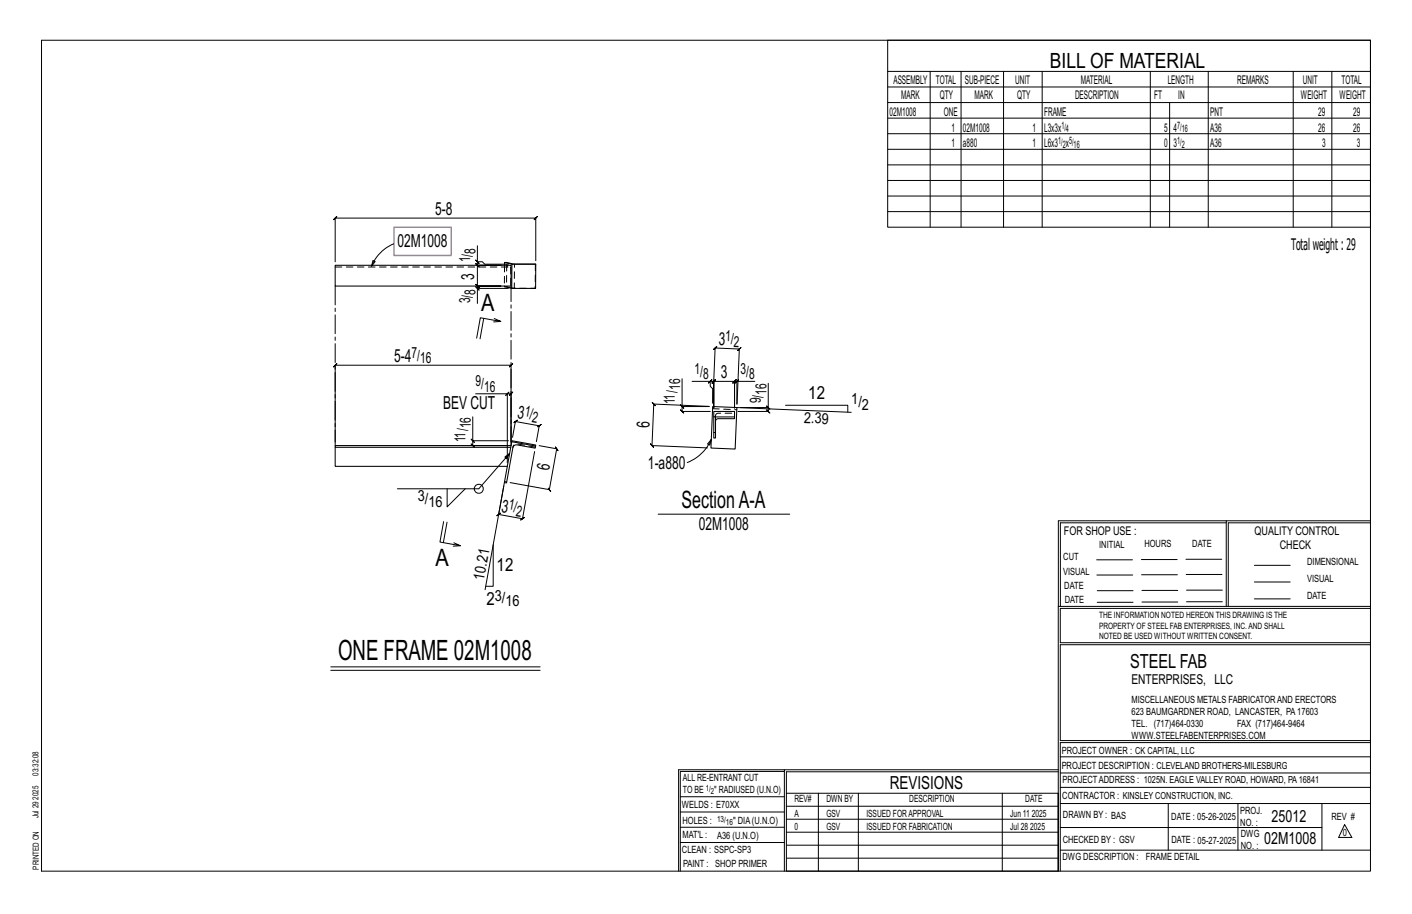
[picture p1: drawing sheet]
<svg xmlns="http://www.w3.org/2000/svg" width="432mm" height="279mm" viewBox="0 0 432 279" stroke-linecap="round" stroke-linejoin="round" font-family="sans-serif">
<g fill="none" stroke="#000" stroke-width=".31">
<path d="M12.7 12.3h406.4v254h-406.4zM271.5 12.3h147.6v57.2h-147.6zM271.5 21.8h147.6M271.5 26.6h147.6M271.5 31.4h147.6M271.5 36.1h147.6M284.5 21.8v47.7M293.9 21.8v47.7M306.9 21.8v47.7M318.7 21.8v47.7M351.8 21.8v47.7M357.7 31.4v38.1"/>
<path d="M369.5 21.8v47.7M395.5 21.8v47.7M407.3 21.8v47.7M271.5 40.9h147.6M271.5 45.6h147.6M271.5 50.4h147.6M271.5 55.2h147.6M271.5 59.9h147.6M114.1 79.6l.6 .4-1.1 1.4zM120.4 74.5a12.5 12.5 0 0 0-6.8 6.9M145.5 79.5l1 1zM146 75.1v4.9h1.5l.7 .8h7.3"/>
<path d="M163.8 79.7v-13l.5-.5-1 1 .5-.5h-61.3l.5-.5-1 1 .5-.5v13.3M271.5 64.7h147.6M145.5 87.7l1 1zM146 80v1.1l-.5-.5 1 1-.5-.5h7.2h-7.2l-.5-.5 1 1-.5-.5v6.3l-.5-.5 1 1-.5-.5h7.2h-7.2l-.5-.5 1 1-.5-.5v.8M147.9 97.3l-1.1 6.3M151.1 97.4l2 .9-6.2-1.2-1.1 6.3M153.1 98.3l-2.1 .1M155.4 88.2h-9.4v4.6M155.6 119.9l-1 1zM208.6 115.8v8.5h8.3M211.6 116.6h5.6v1.5l.7 .7 .1 4.4 .7-16.8-.5 .5 1-1-.5 .5 7.4 .3-.5 .5 1-1-.5 .5-.7 16.8-.1-6.9h5.5M217.2 116.6h1.1l-.5 .5 1-1-.5 .5v8.1v-8.1l-.5 .5 1-1-.5 .5h6.3l-.5 .5 1-1-.5 .5v8.1v-8.1l-.5 .5 1-1-.5 .5h.7"/>
<path d="M217.7 116.1l-1 1zM225.3 116.6l.5-.5-1 1zM234.9 117.2v7.4h-8.5M144.1 134.2l1 1zM144.6 127.4v7.3h10.9M144.6 134.7v1.5l-.5-.5 1 1-.5-.5h10.6M145.5 120.4h9.6v21.1M155.1 120.4h1.2l-.5 .5 1-1-.5 .5v14.8v-23.6l.5-.5-1 1 .5-.5h-53.8l.5-.5-1 1 .5-.5v23.6M155.8 138.6l-1.4 1.1 .6 .5 .8-1.6-9.4 10.8h-24.9M156.7 133.7l.9-4.8-.6 .4 1.2-.9-.6 .5 7.3 1.3-.6 .4 1.2-.8-.6 .4-.9 4.8M163.5 138l-3.7 20.6 .6-.4-1.2 .8 .6-.4-7.3-1.3 .6-.4-1.2 .8 .6-.4 1.6-8.7M164.9 136.2l5.3 1-.4-.6 .8 1.2-.4-.6-2.2 12.5-.4-.6 .8 1.2-.4-.6-12-2.2"/>
<path d="M208.1 123.8l1 1zM208.6 124.3v1.5l-.5-.5 1 1-.5-.5h8.6M216.9 124.2l-17-.7-.5-.5 1 1-.5-.5-.5 12.7-.5-.5 1 1-.5-.5 17 .7M217.5 134.3l-.5 1.8-.6-.4zM217.5 134.3a13.3 13.3 0 0 1-7.3 7.1M225.3 124.6l35 1.4M234.4 124.1l1 1zM234.9 124.6v1.2l-.5-.5 1 1-.5-.5h-9.2M240.2 123.9h19.1v2.1M135.7 159.4l-1.2 6.3 6.3 1.1-2-.9M136.7 159.6l-1.1 6.3M136.7 149.4v5.5l5.6-5.5"/>
<path d="M154.3 147.2l-6 33.1M201.3 157.2h40.2M375 159.8h-50.7v25.6M375 159.2h-51.3l-.1 107.1M419.1 159.2h-44.1v26.2M419.1 159.8h-43.5v25.6M140.8 166.8l-2.2 .2M150.8 166.5v12.7h-2.3M335.4 171.1h10.9M335.4 175.8h11M349 171h11M349.1 175.7h11"/>
<path d="M362.7 171h10.9M362.7 175.6h11M383.6 172.8h11M383.6 177.9h11M323.7 185.4h95.4M335.5 184.1h11M335.5 180.6h11M349.2 184h11M349.2 180.5h11M362.9 180.4h10.9M362.9 184h10.9M383.6 183.1h11"/>
<path d="M419.1 186h-94.9v10.5h94.9M419.1 197.1h-94.9v29.3h94.9v.6h-94.9v39.3M101.2 203.9h64M101.2 204.9h64M239.9 235.8h-31.9v30.5M239.9 235.3h-32.4v31M323.6 235.3h-83.7v31M323.6 235.9h-83.1v6.6M324.2 236.3h94.9M324.2 231.4h94.9M208 252.9h31.9M208 257.5h31.9"/>
<path d="M208 243.6h31.9M208 248.2h31.9M240.5 242.5h83.1v23.8h-83.1zM240.5 258.4h83.1M240.5 254.4h83.1M240.5 250.4h83.1M240.5 246.5h83.1M250.3 242.5v23.8M262.5 242.5v23.8M306.5 242.5v23.8M324.2 253h80.1M324.2 245.6h94.9"/>
<path d="M324.2 259.9h94.9M324.2 240.7h94.9M357.3 245.6v14.3M378.6 245.6v14.3M404.3 245.6v14.3M411.2 252.1l2.2 3.9h-4zM240.5 262.3h83.1"/>
<circle cx="146.4" cy="149.4" r="1.38"/>
</g>
<path d="M102.5 81.1h53.8v6.3h-53.8zM154.2 87.4v.2l2.3 .6M154.3 80.2l2.7 .5 6.8 .1M156.6 80.8h7.2v7.4h-7.3zM156.6 80.8l-2.3-.6v.9M102.5 136.7v5.9h52.6M156.3 136.2h-53.8v.5h53.7M156.5 135l7.3 1.3-.1 .7-5.6-1a1.06 1.06 0 0 0-1.3 .8l-1.9 10.8-.7-.1zM156.5 135l.1-.3 7.2 1.3v.3M217.9 124.3l7.4 .3-.5 12.7-7.4-.3zM218.3 125.8h6.3v1.7h-6.3zM218.3 127.5v6.4h.5v-5.1a.8 .8 0 0 1 .8-.8h5v-.5" fill="none" stroke="#000" stroke-width=".32"/>
<path d="M120.5 69.5h17.5v8.6h-17.5z" fill="none" stroke="#f0f" stroke-width=".5"/>
<g fill="none" stroke="#000" stroke-width=".31" stroke-dasharray="2 1.4">
<path d="M102.5 81.6l53.6 .1M154.3 81.1l-.1 6.3M154.9 87.6h-.7M155.1 81.1v.5M156.1 81.7l.1 5.7M156.8 88.1l-1.9-.5 .1-7.4M157.3 88.1h-.5M157.7 88.1h-.4v-7.4M163.7 80.7v7.4h-6M163.8 88.2l-.1-.1M156.8 136.8l.1-.3M163.7 136.7l-5.6-1a1.06 1.06 0 0 0-1.2 .8"/>
<path d="M217.9 124.9l7.4 .3M218.8 128.8v-1.7M218.8 127.1a.8 .8 0 0 1 .8-.8h5M218.8 132.2h-.5M155 147.3l-.7-.1"/>
</g>
<path d="M102.5 87.4v48.8M156.3 136.2v-48.8" fill="none" stroke="#000" stroke-width=".31" stroke-dasharray="5.8 1 1 1"/>
<text font-size="8.6" x="103.4" y="201.9">ONE FRAME 02M1008</text>
<g font-size="7.3">
<text x="147.2" y="95">A</text>
<text x="208.4" y="155.4">SectionA-A</text>
<text x="133.1" y="173.1">A</text>
</g>
<text font-size="6.4" x="321.1" y="20.7">BILL OF MATERIAL</text>
<text font-size="5.9" x="345.6" y="204.1">STEEL FAB</text>
<g font-size="5.5">
<text x="133" y="65.7">5-8</text>
<text x="121.5" y="75.5">02M1008</text>
<text x="145" y="85.5" transform="rotate(-90 145 85.5)">3</text>
<text x="219.7" y="105.4" transform="rotate(2 219.7 105.4)">3</text>
<text x="120.5" y="110.7">5-4</text>
<text x="220.4" y="115.6">3</text>
<text x="135.6" y="124.9">BEV CUT</text>
<text x="247.2" y="121.8">12</text>
<text x="158" y="127.9" transform="rotate(10 158 127.9)">3</text>
<text x="198.6" y="130.8" transform="rotate(-88 198.6 130.8)">6</text>
<text x="198.1" y="143.3">1-a880</text>
<text x="168" y="144.1" transform="rotate(-80 168 144.1)">6</text>
<text x="153.2" y="156.4" transform="rotate(10 153.2 156.4)">3</text>
<text x="213.7" y="162.1">02M1008</text>
<text x="151.9" y="174.6">12</text>
<text x="148.7" y="184.8">2</text>
<text x="272.2" y="241.1">REVISIONS</text>
</g>
<g font-size="5.1">
<text x="388.9" y="251.3">25012</text>
<text x="386.6" y="258.1">02M1008</text>
</g>
<text font-size="4.9" x="394.8" y="76.4">Totalweight : 29</text>
<g font-size="4.7">
<text x="145.4" y="77.6" transform="rotate(-90 145.4 77.6)">8</text>
<text x="143.8" y="80.2" transform="rotate(-90 143.8 80.2)">1/</text>
<text x="143.8" y="92.8" transform="rotate(-90 143.8 92.8)">3/</text>
<text x="145.4" y="90.2" transform="rotate(-90 145.4 90.2)">8</text>
<text x="221.8" y="104.3" transform="rotate(2 221.8 104.3)">1/</text>
<text x="224.3" y="106" transform="rotate(2 224.3 106)">2</text>
<text x="125.8" y="109.4">7/</text>
<text x="128.4" y="111.1">16</text>
<text x="145.5" y="118.1">9/</text>
<text x="148.1" y="119.8">16</text>
<text x="208" y="119.3" transform="rotate(-90 208 119.3)">16</text>
<text x="212.4" y="114.3">1/</text>
<text x="215" y="116">8</text>
<text x="226.5" y="114.3">3/</text>
<text x="229.1" y="116">8</text>
<text x="206.4" y="123.6" transform="rotate(-90 206.4 123.6)">11/</text>
<text x="232.7" y="123.3" transform="rotate(-90 232.7 123.3)">9/</text>
<text x="234.4" y="120.7" transform="rotate(-90 234.4 120.7)">16</text>
<text x="260.3" y="123.6">1/</text>
<text x="263.6" y="125.2">2</text>
<text x="144" y="130.9" transform="rotate(-90 144 130.9)">16</text>
<text x="160.3" y="127.1" transform="rotate(10 160.3 127.1)">1/</text>
<text x="162.5" y="129.2" transform="rotate(10 162.5 129.2)">2</text>
<text x="245.8" y="129.3" transform="rotate(2 245.8 129.3)">2.39</text>
<text x="142.3" y="135.3" transform="rotate(-90 142.3 135.3)">11/</text>
<text x="127.7" y="153.3">3/</text>
<text x="131" y="154.9">16</text>
<text x="155.4" y="155.5" transform="rotate(10 155.4 155.5)">1/</text>
<text x="157.7" y="157.6" transform="rotate(10 157.7 157.6)">2</text>
<text x="148" y="177.5" transform="rotate(-80 148 177.5)">10.21</text>
<text x="151.3" y="183.6">3/</text>
<text x="154.6" y="185.2">16</text>
</g>
<text font-size="4.2" x="346" y="209.1">ENTERPRISES, LLC</text>
<g font-size="3.7">
<text x="273.2" y="25.6">ASSEMBLY</text>
<text x="286.2" y="25.6">TOTAL</text>
<text x="295.1" y="25.6">SUB-PIECE</text>
<text x="310.4" y="25.6">UNIT</text>
<text x="330.5" y="25.6">MATERIAL</text>
<text x="357.1" y="25.6">LENGTH</text>
<text x="378.3" y="25.6">REMARKS</text>
<text x="398.4" y="25.6">UNIT</text>
<text x="410.2" y="25.6">TOTAL</text>
<text x="272.1" y="35.5">02M1008</text>
<text x="275.6" y="30.4">MARK</text>
<text x="287.4" y="30.4">QTY</text>
<text x="288.6" y="35.5">ONE</text>
<text x="298" y="30.4">MARK</text>
<text x="311" y="30.4">QTY</text>
<text x="319.3" y="35.5">FRAME</text>
<text x="328.7" y="30.4">DESCRIPTION</text>
<text x="353" y="30.4">FT</text>
<text x="360.3" y="30.4">IN</text>
<text x="370.1" y="35.5">PNT</text>
<text x="397.8" y="30.4">WEIGHT</text>
<text x="403.2" y="35.5">29</text>
<text x="409.6" y="30.4">WEIGHT</text>
<text x="413.8" y="35.5">29</text>
<text x="290.9" y="40.2">1</text>
<text x="294.5" y="40.2">02M1008</text>
<text x="315.8" y="40.2">1</text>
<text x="319.3" y="40.2">L3x3x</text>
<text x="356" y="40.2">5</text>
<text x="358.9" y="40.2">4</text>
<text x="370.1" y="40.2">A36</text>
<text x="403.2" y="40.2">26</text>
<text x="413.8" y="40.2">26</text>
<text x="290.9" y="45">1</text>
<text x="294.5" y="45">a880</text>
<text x="315.8" y="45">1</text>
<text x="319.3" y="45">L6x3 x</text>
<text x="356" y="45">0</text>
<text x="358.9" y="45">3</text>
<text x="370.1" y="45">A36</text>
<text x="404.3" y="45">3</text>
<text x="415" y="45">3</text>
<text x="325.3" y="163.4">FOR SHOP USE :</text>
<text x="383.7" y="163.4">QUALITY CONTROL</text>
<text x="391.4" y="167.8">CHECK</text>
</g>
<g font-size="3.1">
<text x="324.6" y="39.4">1/</text>
<text x="326" y="40.5">4</text>
<text x="360" y="39.4">7/</text>
<text x="361.4" y="40.5">16</text>
<text x="323.6" y="44.1">1/ 5/</text>
<text x="325" y="45.3">2</text>
<text x="328.3" y="45.3">16</text>
<text x="360" y="44.1">1/</text>
<text x="361.4" y="45.3">2</text>
<text x="336.2" y="167.4">INITIAL</text>
<text x="350" y="167.1">HOURS</text>
<text x="364.6" y="167.2">DATE</text>
<text x="325.2" y="171.3">CUT</text>
<text x="399.8" y="172.8">DIMENSIONAL</text>
<text x="325.1" y="175.8">VISUAL</text>
<text x="399.8" y="177.9">VISUAL</text>
<text x="325.5" y="180">DATE</text>
<text x="325.7" y="184.4">DATE</text>
<text x="399.8" y="183.1">DATE</text>
<text x="346" y="215">MISCELLANEOUS METALS FABRICATORAND ERECTORS</text>
<text x="346" y="218.6">623 BAUMGARDNER ROAD, LANCASTER, PA17603</text>
<text x="346" y="225.8">WWW.STEELFABENTERPRISES.COM</text>
<text x="346" y="222.2">TEL. (717)464-0330</text>
<text x="378.3" y="222.2">FAX (717)464-9464</text>
<text x="324.7" y="230.5">PROJECT OWNER : CK CAPITAL, LLC</text>
<text x="208.8" y="238.8">ALL RE-ENTRANT CUT</text>
<text x="324.7" y="235.1">PROJECT DESCRIPTION : CLEVELAND BROTHERS-MILESBURG</text>
<text x="324.9" y="239.5">PROJECTADDRESS : 1025N. EAGLE VALLEY ROAD, HOWARD, PA16841</text>
<text x="208.8" y="242.5">TO BE</text>
<text x="218.4" y="242.5">&quot; RADIUSED (U.N.O)</text>
<text x="242.9" y="245.3">REV#</text>
<text x="252.7" y="245.3">DWN BY</text>
<text x="278.1" y="245.3">DESCRIPTION</text>
<text x="313.5" y="245.3">DATE</text>
<text x="324.9" y="244.2">CONTRACTOR : KINSLEY CONSTRUCTION, INC.</text>
<text x="208.5" y="247">WELDS : E70XX</text>
<text x="208.7" y="251.7">HOLES :</text>
<text x="224.2" y="251.8">&quot; DIA(U.N.O)</text>
<text x="242.9" y="249.9">A</text>
<text x="252.7" y="249.9">GSV</text>
<text x="264.9" y="249.9">ISSUED FORAPPROVAL</text>
<text x="309" y="249.9">Jun 11</text>
<text x="315.5" y="249.9">2025</text>
<text x="325.1" y="250">DRAWN BY : BAS</text>
<text x="358.2" y="250.5">DATE : 05-26-2025</text>
<text x="379.3" y="248.9">PROJ.</text>
<text x="407.2" y="250.5">REV #</text>
<text x="208.7" y="256.3">MAT'L :</text>
<text x="219.3" y="256.4">A36 (U.N.O)</text>
<text x="242.9" y="253.8">0</text>
<text x="252.7" y="253.8">GSV</text>
<text x="264.9" y="253.8">ISSUED FOR FABRICATION</text>
<text x="309" y="253.8">Jul 28</text>
<text x="315" y="253.8">2025</text>
<text x="325" y="257.6">CHECKED BY : GSV</text>
<text x="358.3" y="257.7">DATE : 05-27-2025</text>
<text x="379.3" y="252.5">NO. :</text>
<text x="379.5" y="255.9">DWG</text>
<text x="410.6" y="255.5">0</text>
<text x="208.6" y="260.7">CLEAN : SSPC-SP3</text>
<text x="324.9" y="262.9">DWG DESCRIPTION :</text>
<text x="350.4" y="263">FRAME DETAIL</text>
<text x="379.5" y="259.5">NO. :</text>
<text x="208.9" y="265">PAINT : SHOP PRIMER</text>
</g>
<g font-size="2.7">
<text x="336.1" y="189">THE INFORMATION NOTED HEREON THIS DRAWING IS THE</text>
<text x="336.1" y="195.4">NOTED BE USED WITHOUT WRITTEN CONSENT.</text>
<text x="336.1" y="192.2">PROPERTY OF STEEL FAB ENTERPRISES, INC.AND SHALL</text>
</g>
<g font-size="2.6">
<text x="215.9" y="241.8">1/</text>
<text x="217.4" y="242.7">2</text>
<text x="219.3" y="251.1">13/</text>
<text x="222" y="252.1">16</text>
</g>
<g font-size="2.5">
<text x="11.7" y="237.1" transform="rotate(-90 11.7 237.1)">03:32:08</text>
<text x="11.8" y="244.4" transform="rotate(-90 11.8 244.4)">2025</text>
<text x="11.8" y="250.1" transform="rotate(-90 11.8 250.1)">Jul 29</text>
<text x="11.9" y="265.8" transform="rotate(-90 11.9 265.8)">PRINTED ON</text>
</g>
</svg>
